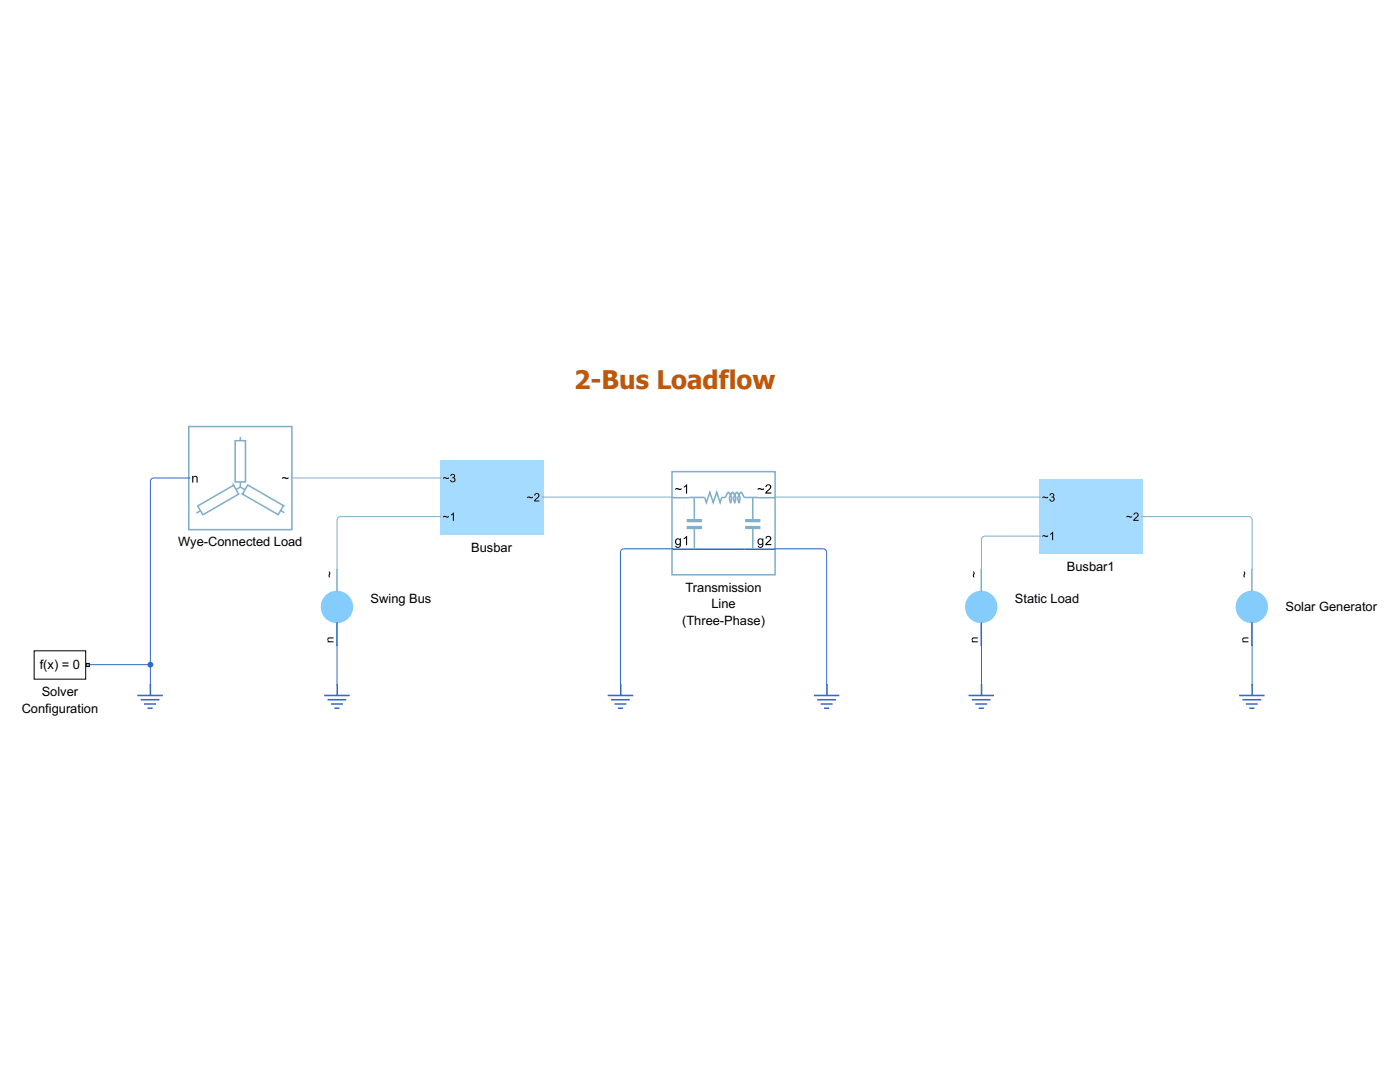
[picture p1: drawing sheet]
<svg xmlns="http://www.w3.org/2000/svg" width="279mm" height="216mm" viewBox="0 0 279 216" stroke-linecap="round" stroke-linejoin="round" font-family="sans-serif">
<path d="M17.2 132.4h.6v.6h-.6z" fill="#b3b3b3"/>
<path d="M17.3 132.5h.4v.4h-.4zM17.1 132.3v.8h.8v-.8z" fill="#000"/>
<path d="M6.8 129.9h10.3v5.6h-10.3z" fill="#fff"/>
<path d="M6.8 129.9h10.3v5.6h-10.3z" fill="none" stroke="#000" stroke-width=".2"/>
<circle cx="67.2" cy="121.1" r="3.1" fill="#84ccfc"/>
<circle cx="67.2" cy="121.1" r="3.1" fill="none" stroke="#84ccfc" stroke-width=".31"/>
<path d="M48 87.2v.7M40 101.9l-.8 .5M67.3 113.5v4.5" fill="none" stroke="#81afca" stroke-width=".31"/>
<path d="M64.7 138.8h5.1M65.4 139.6h3.7M67.3 124.2v4.7M67.3 136.5v2.3M66.1 140.5h2.3M66.7 141.3h1.1" fill="none" stroke="#3369c9" stroke-width=".31"/>
<path d="M65.6 114.1h.2l.1 .4a.5 .5 0 0 0 0 .7 .46 .46 0 0 1-.2-.8zM65.4 127.3l1.2-.1v.2h-.8a.28 .28 0 0 0-.3 .2 .28 .28 0 0 0 .2 .3l.9 .1v.2h-1.2v-.2h.1l-.1-.2z" fill="#000"/>
<path d="M39.4 100.8l.1 .2 .1-.1-.3 .1 1.1 1.8 .1 .1 7.3-4.2-1.4-2.5v.6h.2l-.1-.1zM39.3 101l.1 .2 7.3-4.3v-.1h-.1l-.1 .1 1 1.7h.1l-.1 .1 .1-.1v-.1l-7.2 4.1 .1 .1v-.2v.2l.1-.1-1-1.8z" fill="#81afca"/>
<path d="M48 96.2v1M48 97.2l.9 .5M48 97.2l-.9 .5" fill="none" stroke="#81afca" stroke-width=".31"/>
<path d="M49.4 96.6l-1.1 1.9 .1 .1v-.2l-.4 .1 7.5 4.4 .1-.1 1.1-1.8-.1-.1v.1h.4zM49.4 96.8v.1l7.1 4.1v-.3l-1.1 1.9 .1 .1v-.2v.2l.1-.1-7.2-4.2v.3l1.2-1.8z" fill="#81afca"/>
<path d="M56 101.9l.8 .4" fill="none" stroke="#81afca" stroke-width=".31"/>
<path d="M46.8 87.8v8.5h2.3v-8.5zM46.9 87.9v.2h2.1v-.2h-.2v8.3h.2v-.2h-2.1v.2h.2v-8.3z" fill="#81afca"/>
<path d="M37.7 85.1h20.5v20.6h-20.5z" fill="none" stroke="#81afca" stroke-width=".31"/>
<path d="M38.4 95h.2v.2a.48 .48 0 0 1 .5-.3 .48 .48 0 0 1 .3 .6v.8h-.2v-.8a.31 .31 0 0 0-.2-.4 .31 .31 0 0 0-.4 .3v.9h-.2zM56.3 95.3l.4-.1 .6 .2 .3-.2v.3l-.5 .1a.55 .55 0 0 0-.8 0z" fill="#000"/>
<path d="M87.8 91.8h20.6v14.9h-20.6z" fill="#a5dbff"/>
<g fill="#000">
<path d="M88.4 95.3l.4-.1 .5 .2 .3-.2v.3l-.4 .1a.5 .5 0 0 0-.8 0zM90 94.7a.44 .44 0 0 1 .7-.1 .44 .44 0 0 1-.1 .7 .52 .52 0 0 1 0 .9 .52 .52 0 0 1-.8-.4l.2-.1a.33 .33 0 0 0 .4 .4 .33 .33 0 0 0 .3-.5 .33 .33 0 0 0-.5-.2v-.2a.29 .29 0 0 0 .4-.2 .29 .29 0 0 0-.3-.3 .29 .29 0 0 0-.3 .3h-.2z"/>
<path d="M105.2 99.2l.3-.1 .6 .1 .3-.1v.2l-.5 .1a.5 .5 0 0 0-.7 0zM106.8 98.5a.53 .53 0 0 1 .8 .1 .53 .53 0 0 1-.2 .8l-.6 .5h.9v.2h-1.1l.2-.5a.65 .65 0 0 0 .5-1l-.4 .1-.1 .2h-.2z"/>
<path d="M134.7 97.5l.4-.1 .6 .1 .3-.1v.2l-.5 .2a.55 .55 0 0 0-.8 0zM136.5 97.1l.6-.5v1.9h-.2v-1.5l-.4 .3z"/>
<path d="M151.2 97.5l.3-.1 .7 .1 .3-.1v.2l-.5 .2a.55 .55 0 0 0-.8 0zM152.9 96.8a.6 .6 0 0 1 1 .1 .6 .6 0 0 1-.4 .9l-.5 .5h.9v.2h-1.2l.2-.4a1.12 1.12 0 0 0 .7-1.2h-.4l-.2 .3h-.2z"/>
<path d="M88.4 103.1l.4-.2 .5 .2 .3-.2v.3l-.4 .1a.5 .5 0 0 0-.8 0zM90 102.7l.6-.4v1.6h-.2v-1.3l-.4 .3z"/>
<path d="M134.9 107.6l.2-.2 .6 .2v-.2h.2v1.2a.58 .58 0 0 1-.4 .7 .58 .58 0 0 1-.7-.4h.2a.37 .37 0 0 0 .5 .2 .37 .37 0 0 0 .2-.5 .64 .64 0 0 1-.9-.1 .64 .64 0 0 1 .1-.9zM135 107.7a.46 .46 0 0 0-.1 .7 .46 .46 0 0 0 .7 .1 .46 .46 0 0 0 .1-.7 .46 .46 0 0 0-.7-.1zM136.5 107.4l.6-.5v1.9h-.2v-1.5l-.4 .3z"/>
<path d="M151.3 107.6l.3-.2 .5 .2v-.2h.2v1.2a.58 .58 0 0 1-.4 .7 .58 .58 0 0 1-.7-.4h.2a.37 .37 0 0 0 .5 .2 .37 .37 0 0 0 .2-.5 .64 .64 0 0 1-.9-.1 .64 .64 0 0 1 .1-.9zM151.5 107.7a.46 .46 0 0 0-.1 .7 .46 .46 0 0 0 .6 .1 .46 .46 0 0 0 .1-.7 .46 .46 0 0 0-.6-.1zM152.9 107.1a.6 .6 0 0 1 1 .1 .6 .6 0 0 1-.4 .9l-.5 .5h.9v.2h-1.2l.2-.4a1.12 1.12 0 0 0 .7-1.2l-.4-.1-.2 .4h-.2z"/>
</g>
<path d="M134.2 109.6h20.6M121.3 138.8h5.1M122 139.6h3.7M123.9 136.5v2.3M162.4 138.8h5.1M163.1 139.6h3.7M165 136.5v2.3M122.6 140.5h2.4M123.3 141.3h1M163.8 140.5h2.4M164.5 141.3h1" fill="none" stroke="#3369c9" stroke-width=".31"/>
<g fill="none" stroke="#81afca" stroke-width=".31">
<path d="M134.1 94.1h20.6v20.6h-20.6zM134.2 99.3h3.3M137.5 99.3h3.1l.4 1 .7-2.1 .6 2.1 .7-2.1 .7 2.1 .4-1h.6M138.5 99.3l.1 4.4M148.5 99.3l-.4-.8a.27 .27 0 0 0-.3-.3 .27 .27 0 0 0-.2 .4 1.52 1.52 0 0 0-.1 1.7l.1-.2a1.47 1.47 0 0 0-.6-1.8l-.3 .3a1.52 1.52 0 0 0-.1 1.7l.1-.2a1.47 1.47 0 0 0-.6-1.8l-.2 .3a1.52 1.52 0 0 0-.1 1.7l.1-.2a1.46 1.46 0 0 0-.6-1.8l-.6 1M148.5 99.3h2.8M150.2 99.3v4.4M151.3 99.3h3.5M137.2 105.1h2.7v.3h-2.7zM137.2 103.7h2.7v.4h-2.7zM138.6 105.4v4.1M148.9 105.1h2.7v.3h-2.7z"/>
<path d="M148.9 103.7h2.7v.4h-2.7zM150.2 105.4v4.1"/>
</g>
<path d="M137.2 105.3h2.7M137.2 103.9h2.7M148.9 105.3h2.7M148.9 103.9h2.7" fill="none" stroke="#81afca" stroke-width=".34"/>
<circle cx="195.8" cy="121.1" r="3.1" fill="#84ccfc"/>
<circle cx="195.8" cy="121.1" r="3.1" fill="none" stroke="#84ccfc" stroke-width=".31"/>
<path d="M195.8 113.5v4.5" fill="none" stroke="#81afca" stroke-width=".31"/>
<path d="M195.8 124.2v4.7" fill="none" stroke="#3369c9" stroke-width=".31"/>
<path d="M194.1 114.1h.3l.1 .4a.5 .5 0 0 0 0 .7 .46 .46 0 0 1-.2-.8zM194.1 127.3l1-.1v.2h-.7a.28 .28 0 0 0-.3 .2 .28 .28 0 0 0 .2 .3l.8 .1v.2h-1.2v-.2h.2l-.2-.4z" fill="#000"/>
<path d="M207.4 95.7h20.6v14.9h-20.6z" fill="#a5dbff"/>
<g fill="#000">
<path d="M208 99.2l.3-.1 .6 .1 .3-.1v.2l-.5 .1a.5 .5 0 0 0-.7 0zM209.6 98.5a.44 .44 0 0 1 .7 0 .44 .44 0 0 1-.1 .7 .52 .52 0 0 1 0 .9 .52 .52 0 0 1-.8-.5h.2a.33 .33 0 0 0 .4 .3 .33 .33 0 0 0 .3-.4 .33 .33 0 0 0-.5-.2v-.2a.29 .29 0 0 0 .4-.2 .29 .29 0 0 0-.3-.4 .29 .29 0 0 0-.3 .4l-.2-.1z"/>
<path d="M208 106.9l.3-.1 .6 .1 .3-.1v.2l-.5 .1a.5 .5 0 0 0-.7 .1zM209.6 106.5l.6-.4v1.7h-.2v-1.3l-.4 .2z"/>
<path d="M224.8 103.1l.3-.2 .6 .2 .2-.2v.3l-.4 .1a.5 .5 0 0 0-.7 0zM226.3 102.4a.53 .53 0 0 1 .9 .1 .53 .53 0 0 1-.3 .7l-.5 .5h.8v.2h-1.1l.3-.5a.65 .65 0 0 0 .4-.9h-.3l-.1 .3-.2-.1z"/>
</g>
<path d="M193.3 138.8h5.1M194 139.6h3.7M195.9 136.5v2.3M194.6 140.5h2.4M195.3 141.3h1" fill="none" stroke="#3369c9" stroke-width=".31"/>
<circle cx="249.8" cy="121.1" r="3.1" fill="#84ccfc"/>
<circle cx="249.8" cy="121.1" r="3.1" fill="none" stroke="#84ccfc" stroke-width=".31"/>
<path d="M249.8 113.5v4.5" fill="none" stroke="#81afca" stroke-width=".31"/>
<path d="M27.4 138.8h5.1M28.1 139.6h3.7M30 136.5v2.3M247.3 138.8h5.1M248 139.6h3.7M249.8 124.2v4.7M249.9 136.5v2.3M28.8 140.5h2.3M29.4 141.3h1.1M248.6 140.5h2.4M249.3 141.3h1" fill="none" stroke="#3369c9" stroke-width=".31"/>
<path d="M248.1 114.1h.3l.1 .4a.5 .5 0 0 0 0 .7 .46 .46 0 0 1-.2-.8zM248.1 127.3l1-.1v.2h-.7a.28 .28 0 0 0-.3 .2 .28 .28 0 0 0 .2 .3l.8 .1v.2h-1.2v-.2h.2l-.2-.4z" fill="#000"/>
<path d="M38 95.4h-7.3a.69 .69 0 0 0-.7 .6v40.8M134.4 109.5h-9.9a.69 .69 0 0 0-.7 .7v26.6M154.5 109.5h9.8a.69 .69 0 0 1 .7 .7v26.6M17.9 132.6h12.1M67.3 128.6v8.2M195.9 128.6v8.2M249.9 128.6v8.2" fill="none" stroke="#3369c9" stroke-width=".2"/>
<path d="M58 95.4h30.1M108.2 99.2h26.2M154.5 99.2h53.2M88.1 103.1h-20.2a.69 .69 0 0 0-.6 .6v10M207.7 107h-11.2a.69 .69 0 0 0-.6 .6v6.1M227.8 103.1h21.5a.69 .69 0 0 1 .6 .6v10" fill="none" stroke="#81afca" stroke-width=".2"/>
<circle cx="30" cy="132.6" r=".58" fill="#3369c9"/>
<text font-size="5.1" fill="#c05708" x="114.6" y="77.7">2-Bus Loadflow</text>
<g font-size="2.6">
<text x="35.6" y="109">Wye-Connected Load</text>
<text x="94" y="110.1">Busbar</text>
<text x="212.9" y="113.9">Busbar1</text>
<text x="136.8" y="118">Transmission</text>
<text x="74" y="120.3">Swing Bus</text>
<text x="136.1" y="124.7">(Three-Phase)</text>
<text x="142" y="121.4">Line</text>
<text x="202.6" y="120.3">Static Load</text>
<text x="256.6" y="122">Solar Generator</text>
<text x="7.9" y="133.6">f(x) = 0</text>
<text x="4.3" y="142.2">Configuration</text>
<text x="8.3" y="138.9">Solver</text>
</g>
</svg>
